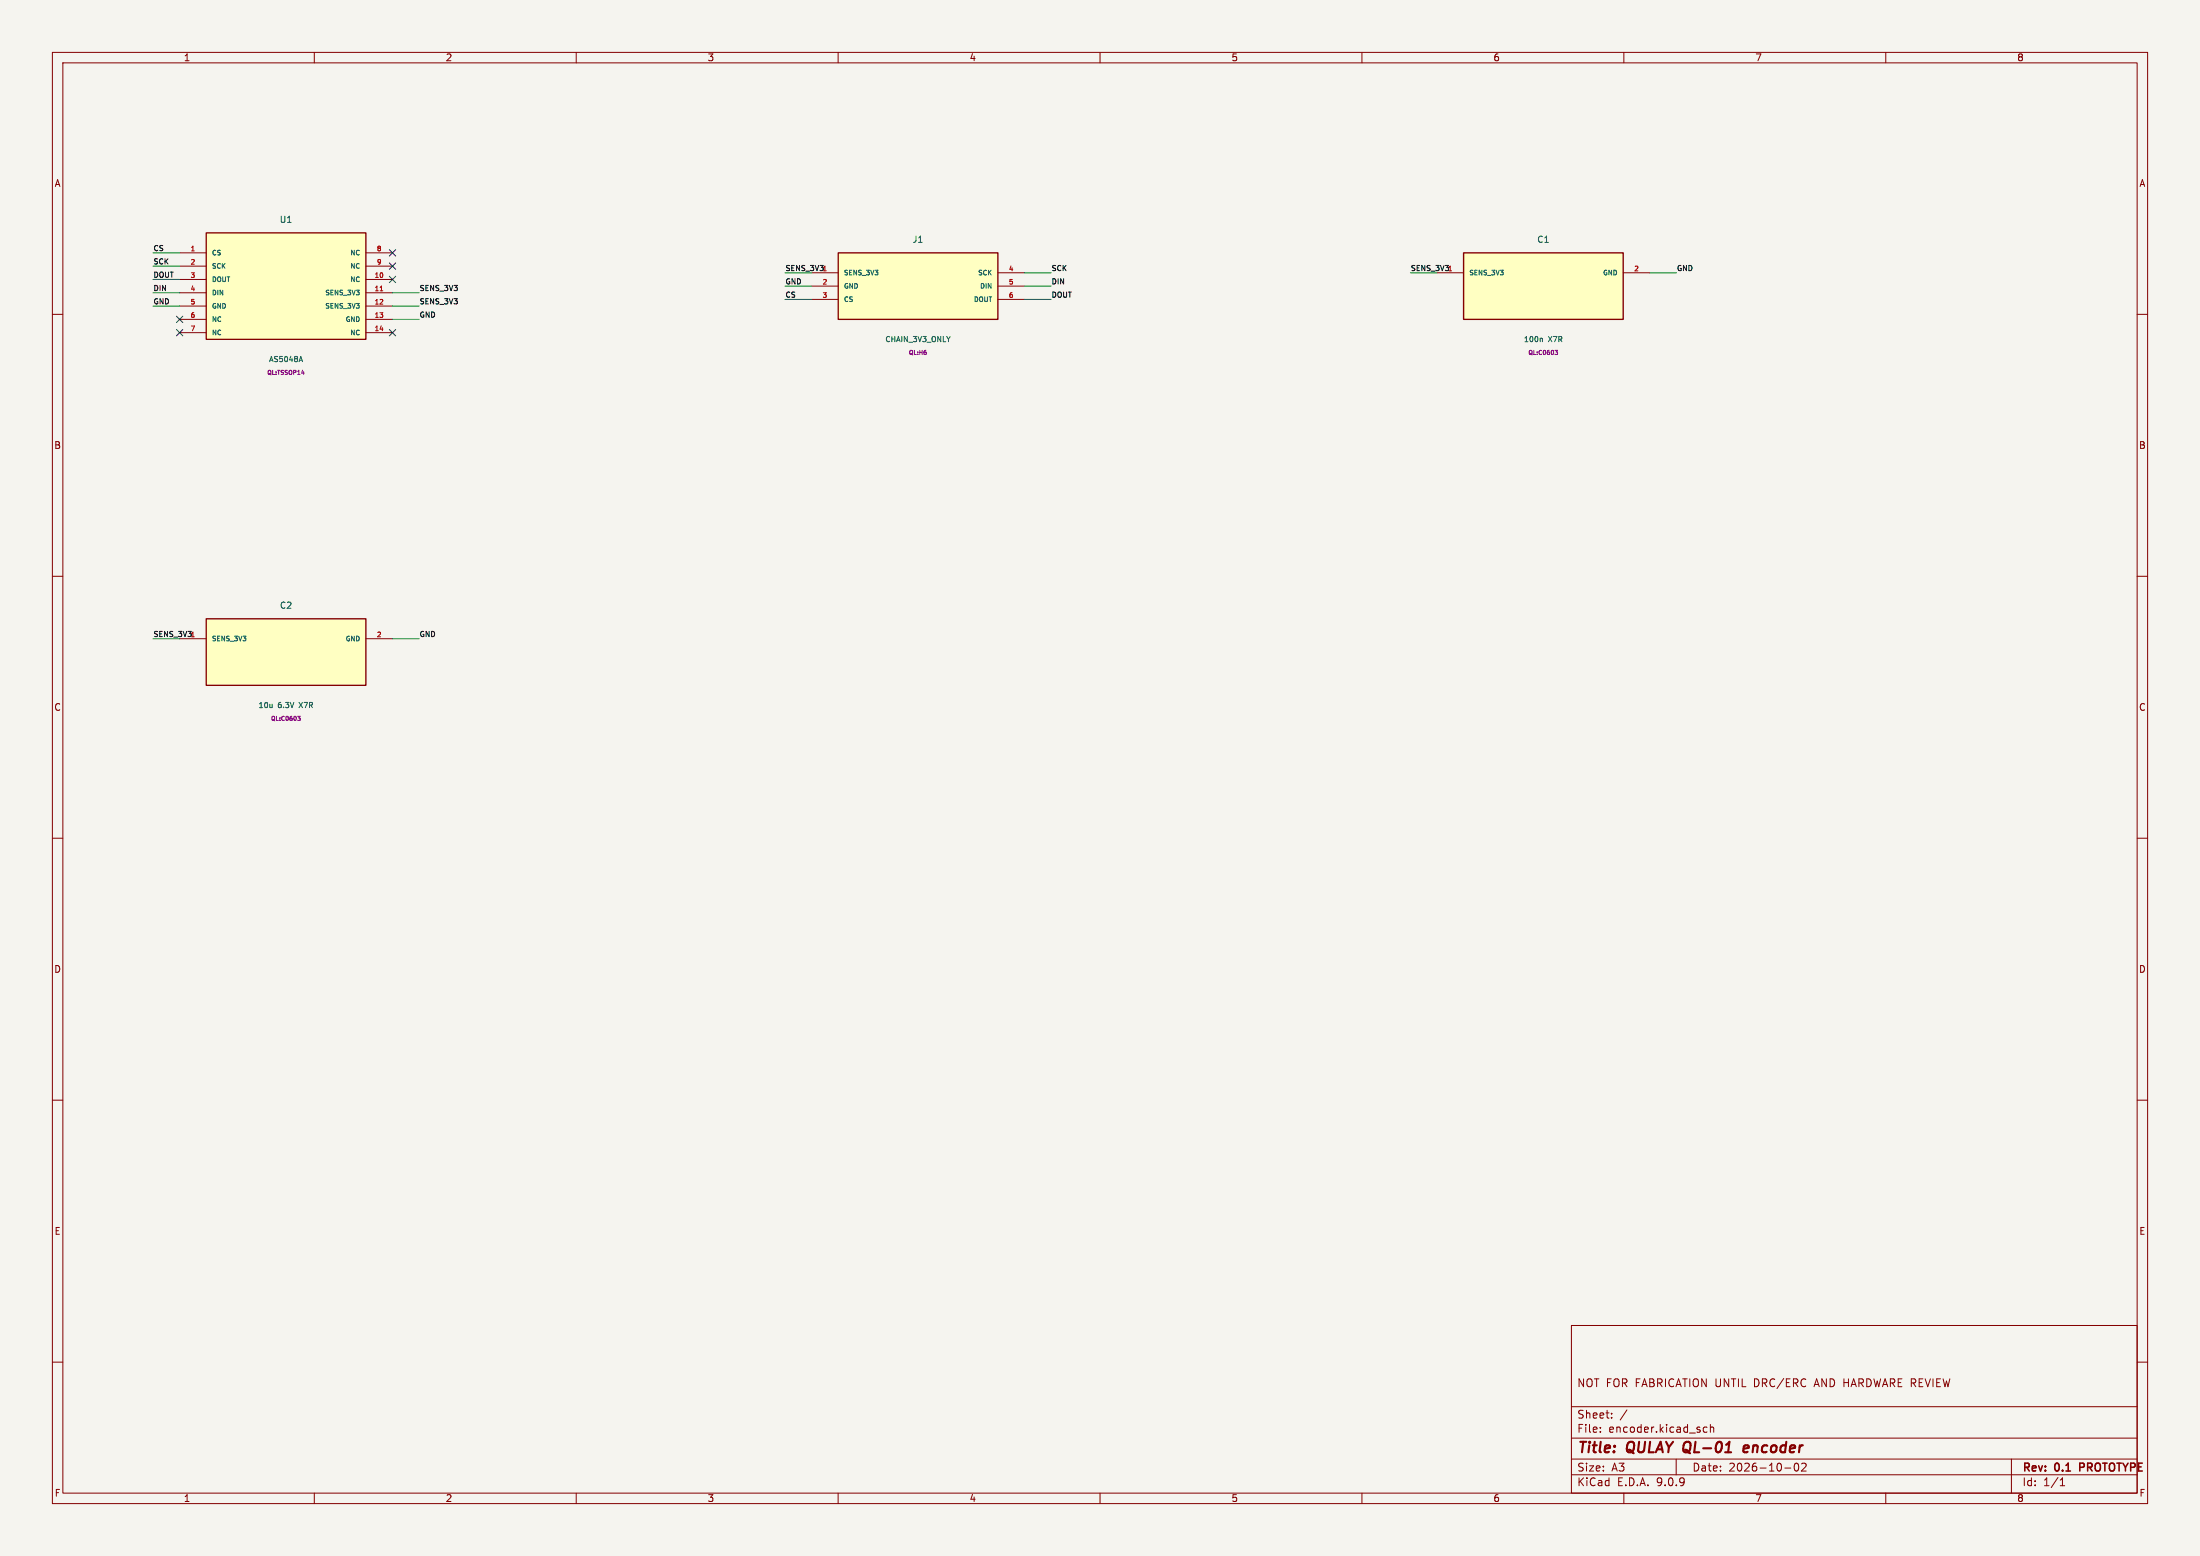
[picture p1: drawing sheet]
(kicad_sch (version 20231120) (generator "eeschema") (paper "A3")
   (title_block (title "QULAY QL-01 encoder") (date "2026-10-02") (rev "0.1 PROTOTYPE") (comment 1 "NOT FOR FABRICATION UNTIL DRC/ERC AND HARDWARE REVIEW"))
   (lib_symbols (symbol "QL:encoder_U1" (pin_names (offset 1)) (in_bom yes) (on_board yes)
    (property "Reference" "U1" (at 0 12.7 0) (effects (font (size 1.0 1.0))))
    (property "Value" "AS5048A" (at 0 -12.7 0) (effects (font (size 1.0 1.0))))
    (symbol "encoder_U1_0_1" (rectangle (start -15.24 10.16) (end 15.24 -10.16) (stroke (width .254) (type default)) (fill (type background))))
    (symbol "encoder_U1_1_1" (pin input line (at -20.32 6.35 0) (length 5.08) (name "CS" (effects (font (size 0.9 0.9)))) (number "1" (effects (font (size 0.9 0.9)))))(pin input line (at -20.32 3.81 0) (length 5.08) (name "SCK" (effects (font (size 0.9 0.9)))) (number "2" (effects (font (size 0.9 0.9)))))(pin tri_state line (at -20.32 1.27 0) (length 5.08) (name "DOUT" (effects (font (size 0.9 0.9)))) (number "3" (effects (font (size 0.9 0.9)))))(pin input line (at -20.32 -1.27 0) (length 5.08) (name "DIN" (effects (font (size 0.9 0.9)))) (number "4" (effects (font (size 0.9 0.9)))))(pin power_in line (at -20.32 -3.81 0) (length 5.08) (name "GND" (effects (font (size 0.9 0.9)))) (number "5" (effects (font (size 0.9 0.9)))))(pin passive line (at -20.32 -6.35 0) (length 5.08) (name "NC" (effects (font (size 0.9 0.9)))) (number "6" (effects (font (size 0.9 0.9)))))(pin passive line (at -20.32 -8.89 0) (length 5.08) (name "NC" (effects (font (size 0.9 0.9)))) (number "7" (effects (font (size 0.9 0.9)))))(pin passive line (at 20.32 6.35 180) (length 5.08) (name "NC" (effects (font (size 0.9 0.9)))) (number "8" (effects (font (size 0.9 0.9)))))(pin passive line (at 20.32 3.81 180) (length 5.08) (name "NC" (effects (font (size 0.9 0.9)))) (number "9" (effects (font (size 0.9 0.9)))))(pin passive line (at 20.32 1.27 180) (length 5.08) (name "NC" (effects (font (size 0.9 0.9)))) (number "10" (effects (font (size 0.9 0.9)))))(pin power_in line (at 20.32 -1.27 180) (length 5.08) (name "SENS_3V3" (effects (font (size 0.9 0.9)))) (number "11" (effects (font (size 0.9 0.9)))))(pin power_in line (at 20.32 -3.81 180) (length 5.08) (name "SENS_3V3" (effects (font (size 0.9 0.9)))) (number "12" (effects (font (size 0.9 0.9)))))(pin power_in line (at 20.32 -6.35 180) (length 5.08) (name "GND" (effects (font (size 0.9 0.9)))) (number "13" (effects (font (size 0.9 0.9)))))(pin passive line (at 20.32 -8.89 180) (length 5.08) (name "NC" (effects (font (size 0.9 0.9)))) (number "14" (effects (font (size 0.9 0.9)))))))(symbol "QL:encoder_J1" (pin_names (offset 1)) (in_bom yes) (on_board yes)
    (property "Reference" "J1" (at 0 8.89 0) (effects (font (size 1.0 1.0))))
    (property "Value" "CHAIN_3V3_ONLY" (at 0 -8.89 0) (effects (font (size 1.0 1.0))))
    (symbol "encoder_J1_0_1" (rectangle (start -15.24 6.35) (end 15.24 -6.35) (stroke (width .254) (type default)) (fill (type background))))
    (symbol "encoder_J1_1_1" (pin power_out line (at -20.32 2.54 0) (length 5.08) (name "SENS_3V3" (effects (font (size 0.9 0.9)))) (number "1" (effects (font (size 0.9 0.9)))))(pin power_out line (at -20.32 -3.81e-16 0) (length 5.08) (name "GND" (effects (font (size 0.9 0.9)))) (number "2" (effects (font (size 0.9 0.9)))))(pin output line (at -20.32 -2.54 0) (length 5.08) (name "CS" (effects (font (size 0.9 0.9)))) (number "3" (effects (font (size 0.9 0.9)))))(pin output line (at 20.32 2.54 180) (length 5.08) (name "SCK" (effects (font (size 0.9 0.9)))) (number "4" (effects (font (size 0.9 0.9)))))(pin output line (at 20.32 -3.81e-16 180) (length 5.08) (name "DIN" (effects (font (size 0.9 0.9)))) (number "5" (effects (font (size 0.9 0.9)))))(pin input line (at 20.32 -2.54 180) (length 5.08) (name "DOUT" (effects (font (size 0.9 0.9)))) (number "6" (effects (font (size 0.9 0.9)))))))(symbol "QL:encoder_C1" (pin_names (offset 1)) (in_bom yes) (on_board yes)
    (property "Reference" "C1" (at 0 8.89 0) (effects (font (size 1.0 1.0))))
    (property "Value" "100n X7R" (at 0 -8.89 0) (effects (font (size 1.0 1.0))))
    (symbol "encoder_C1_0_1" (rectangle (start -15.24 6.35) (end 15.24 -6.35) (stroke (width .254) (type default)) (fill (type background))))
    (symbol "encoder_C1_1_1" (pin passive line (at -20.32 2.54 0) (length 5.08) (name "SENS_3V3" (effects (font (size 0.9 0.9)))) (number "1" (effects (font (size 0.9 0.9)))))(pin passive line (at 20.32 2.54 180) (length 5.08) (name "GND" (effects (font (size 0.9 0.9)))) (number "2" (effects (font (size 0.9 0.9)))))))(symbol "QL:encoder_C2" (pin_names (offset 1)) (in_bom yes) (on_board yes)
    (property "Reference" "C2" (at 0 8.89 0) (effects (font (size 1.0 1.0))))
    (property "Value" "10u 6.3V X7R" (at 0 -8.89 0) (effects (font (size 1.0 1.0))))
    (symbol "encoder_C2_0_1" (rectangle (start -15.24 6.35) (end 15.24 -6.35) (stroke (width .254) (type default)) (fill (type background))))
    (symbol "encoder_C2_1_1" (pin passive line (at -20.32 2.54 0) (length 5.08) (name "SENS_3V3" (effects (font (size 0.9 0.9)))) (number "1" (effects (font (size 0.9 0.9)))))(pin passive line (at 20.32 2.54 180) (length 5.08) (name "GND" (effects (font (size 0.9 0.9)))) (number "2" (effects (font (size 0.9 0.9)))))))) (symbol (lib_id "QL:encoder_U1") (at 54.61 54.61 0) (unit 1) (in_bom yes) (on_board yes) (dnp no)
    (property "Reference" "U1" (at 54.61 41.91 0) (effects (font (size 1.2 1.2))))
    (property "Value" "AS5048A" (at 54.61 68.58 0) (effects (font (size 1 1))))
    (property "Footprint" "QL:TSSOP14" (at 54.61 71.12 0) (effects (font (size 0.8 0.8)))) (pin "1")(pin "2")(pin "3")(pin "4")(pin "5")(pin "6")(pin "7")(pin "8")(pin "9")(pin "10")(pin "11")(pin "12")(pin "13")(pin "14"))(symbol (lib_id "QL:encoder_J1") (at 175.26 54.61 0) (unit 1) (in_bom yes) (on_board yes) (dnp no)
    (property "Reference" "J1" (at 175.26 45.72 0) (effects (font (size 1.2 1.2))))
    (property "Value" "CHAIN_3V3_ONLY" (at 175.26 64.77 0) (effects (font (size 1 1))))
    (property "Footprint" "QL:H6" (at 175.26 67.31 0) (effects (font (size 0.8 0.8)))) (pin "1")(pin "2")(pin "3")(pin "4")(pin "5")(pin "6"))(symbol (lib_id "QL:encoder_C1") (at 294.64 54.61 0) (unit 1) (in_bom yes) (on_board yes) (dnp no)
    (property "Reference" "C1" (at 294.64 45.72 0) (effects (font (size 1.2 1.2))))
    (property "Value" "100n X7R" (at 294.64 64.77 0) (effects (font (size 1 1))))
    (property "Footprint" "QL:C0603" (at 294.64 67.31 0) (effects (font (size 0.8 0.8)))) (pin "1")(pin "2"))(symbol (lib_id "QL:encoder_C2") (at 54.61 124.46 0) (unit 1) (in_bom yes) (on_board yes) (dnp no)
    (property "Reference" "C2" (at 54.61 115.57 0) (effects (font (size 1.2 1.2))))
    (property "Value" "10u 6.3V X7R" (at 54.61 134.62 0) (effects (font (size 1 1))))
    (property "Footprint" "QL:C0603" (at 54.61 137.16 0) (effects (font (size 0.8 0.8)))) (pin "1")(pin "2")) (wire (pts (xy 34.29 48.26) (xy 29.21 48.26)) (stroke (width 0) (type default)))(label "CS" (at 29.21 48.26 180) (effects (font (size 1 1)) (justify left bottom)))(wire (pts (xy 34.29 50.8) (xy 29.21 50.8)) (stroke (width 0) (type default)))(label "SCK" (at 29.21 50.8 180) (effects (font (size 1 1)) (justify left bottom)))(wire (pts (xy 34.29 53.34) (xy 29.21 53.34)) (stroke (width 0) (type default)))(label "DOUT" (at 29.21 53.34 180) (effects (font (size 1 1)) (justify left bottom)))(wire (pts (xy 34.29 55.88) (xy 29.21 55.88)) (stroke (width 0) (type default)))(label "DIN" (at 29.21 55.88 180) (effects (font (size 1 1)) (justify left bottom)))(wire (pts (xy 34.29 58.42) (xy 29.21 58.42)) (stroke (width 0) (type default)))(label "GND" (at 29.21 58.42 180) (effects (font (size 1 1)) (justify left bottom)))(no_connect (at 34.29 60.96))(no_connect (at 34.29 63.5))(no_connect (at 74.93 48.26))(no_connect (at 74.93 50.8))(no_connect (at 74.93 53.34))(wire (pts (xy 74.93 55.88) (xy 80.01 55.88)) (stroke (width 0) (type default)))(label "SENS_3V3" (at 80.01 55.88 0) (effects (font (size 1 1)) (justify left bottom)))(wire (pts (xy 74.93 58.42) (xy 80.01 58.42)) (stroke (width 0) (type default)))(label "SENS_3V3" (at 80.01 58.42 0) (effects (font (size 1 1)) (justify left bottom)))(wire (pts (xy 74.93 60.96) (xy 80.01 60.96)) (stroke (width 0) (type default)))(label "GND" (at 80.01 60.96 0) (effects (font (size 1 1)) (justify left bottom)))(no_connect (at 74.93 63.5))(wire (pts (xy 154.94 52.07) (xy 149.86 52.07)) (stroke (width 0) (type default)))(label "SENS_3V3" (at 149.86 52.07 180) (effects (font (size 1 1)) (justify left bottom)))(wire (pts (xy 154.94 54.61) (xy 149.86 54.61)) (stroke (width 0) (type default)))(label "GND" (at 149.86 54.61 180) (effects (font (size 1 1)) (justify left bottom)))(wire (pts (xy 154.94 57.15) (xy 149.86 57.15)) (stroke (width 0) (type default)))(label "CS" (at 149.86 57.15 180) (effects (font (size 1 1)) (justify left bottom)))(wire (pts (xy 195.58 52.07) (xy 200.66 52.07)) (stroke (width 0) (type default)))(label "SCK" (at 200.66 52.07 0) (effects (font (size 1 1)) (justify left bottom)))(wire (pts (xy 195.58 54.61) (xy 200.66 54.61)) (stroke (width 0) (type default)))(label "DIN" (at 200.66 54.61 0) (effects (font (size 1 1)) (justify left bottom)))(wire (pts (xy 195.58 57.15) (xy 200.66 57.15)) (stroke (width 0) (type default)))(label "DOUT" (at 200.66 57.15 0) (effects (font (size 1 1)) (justify left bottom)))(wire (pts (xy 274.32 52.07) (xy 269.24 52.07)) (stroke (width 0) (type default)))(label "SENS_3V3" (at 269.24 52.07 180) (effects (font (size 1 1)) (justify left bottom)))(wire (pts (xy 314.96 52.07) (xy 320.04 52.07)) (stroke (width 0) (type default)))(label "GND" (at 320.04 52.07 0) (effects (font (size 1 1)) (justify left bottom)))(wire (pts (xy 34.29 121.92) (xy 29.21 121.92)) (stroke (width 0) (type default)))(label "SENS_3V3" (at 29.21 121.92 180) (effects (font (size 1 1)) (justify left bottom)))(wire (pts (xy 74.93 121.92) (xy 80.01 121.92)) (stroke (width 0) (type default)))(label "GND" (at 80.01 121.92 0) (effects (font (size 1 1)) (justify left bottom))))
